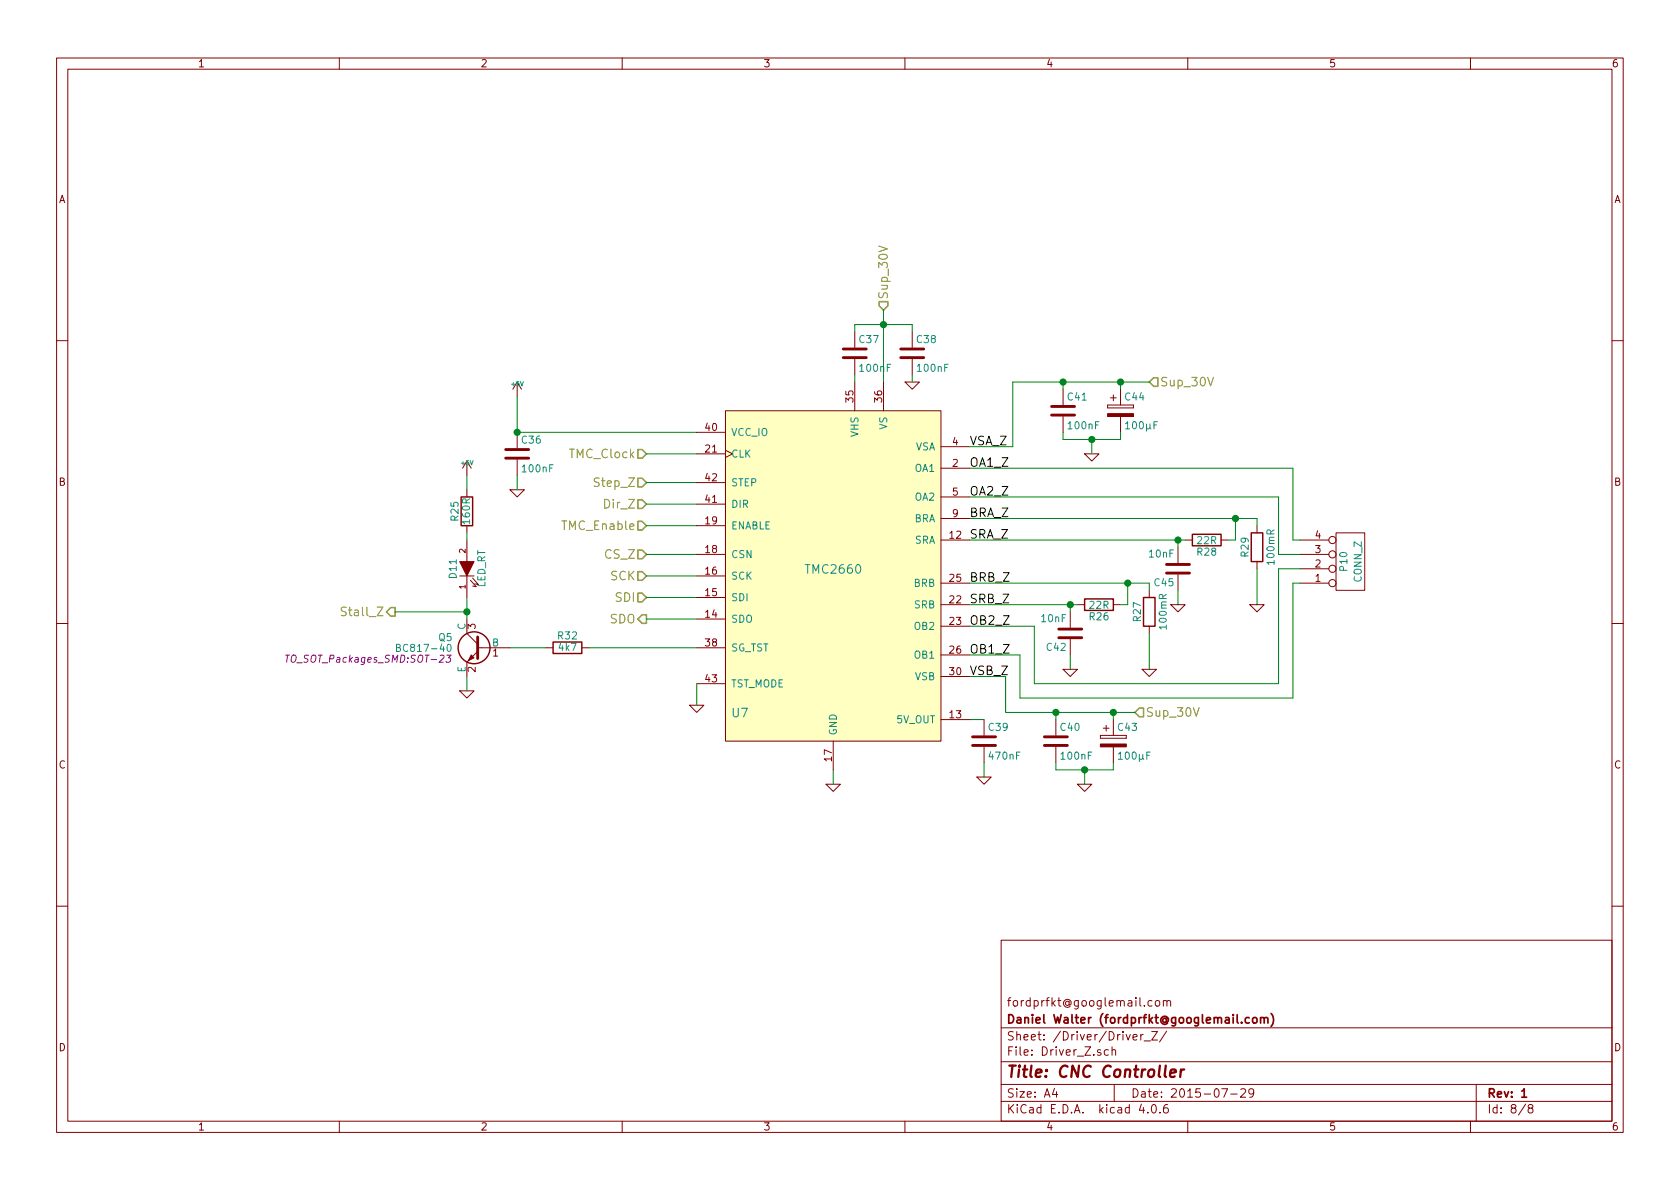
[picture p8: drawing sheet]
EESchema Schematic File Version 2
LIBS:StepperController-rescue
LIBS:74xgxx
LIBS:74xx
LIBS:ac-dc
LIBS:actel
LIBS:adc-dac
LIBS:Altera
LIBS:analog_devices
LIBS:analog_switches
LIBS:atmel
LIBS:audio
LIBS:bbd
LIBS:brooktre
LIBS:cmos_ieee
LIBS:cmos4000
LIBS:conn
LIBS:contrib
LIBS:cypress
LIBS:dc-dc
LIBS:device
LIBS:digital-audio
LIBS:diode
LIBS:display
LIBS:dsp
LIBS:elec-unifil
LIBS:ESD_Protection
LIBS:ftdi
LIBS:gennum
LIBS:graphic
LIBS:hc11
LIBS:intel
LIBS:interface
LIBS:ir
LIBS:Lattice
LIBS:linear
LIBS:logo
LIBS:maxim
LIBS:memory
LIBS:microchip
LIBS:microchip_dspic33dsc
LIBS:microchip_pic10mcu
LIBS:microchip_pic12mcu
LIBS:microchip_pic16mcu
LIBS:microchip_pic18mcu
LIBS:microchip_pic32mcu
LIBS:microcontrollers
LIBS:motor_drivers
LIBS:motorola
LIBS:msp430
LIBS:nordicsemi
LIBS:nxp_armmcu
LIBS:onsemi
LIBS:opto
LIBS:Oscillators
LIBS:philips
LIBS:power
LIBS:Power_Management
LIBS:powerint
LIBS:pspice
LIBS:references
LIBS:regul
LIBS:relays
LIBS:rfcom
LIBS:sensors
LIBS:silabs
LIBS:siliconi
LIBS:stm8
LIBS:stm32
LIBS:supertex
LIBS:switches
LIBS:texas
LIBS:transf
LIBS:transistors
LIBS:ttl_ieee
LIBS:valves
LIBS:video
LIBS:Worldsemi
LIBS:Xicor
LIBS:xilinx
LIBS:Zilog
LIBS:StepperController-cache
EELAYER 25 0
EELAYER END
$Descr A4 11693 8268
encoding utf-8
Sheet 8 8
Title "CNC Controller"
Date "2015-07-29"
Rev "1"
Comp "Daniel Walter (fordprfkt@googlemail.com)"
Comment1 "fordprfkt@googlemail.com"
Comment2 ""
Comment3 ""
Comment4 ""
$EndDescr
Text HLabel 6150 2150 1    60   Input ~ 0
Sup_30V
Text HLabel 4500 4000 0    60   Input ~ 0
SCK
Text HLabel 4500 4150 0    60   Input ~ 0
SDI
Text HLabel 4500 4300 0    60   Output ~ 0
SDO
$Comp
L GND-RESCUE-StepperController #PWR0127
U 1 1
P 5800 5450
F 0 "#PWR0127" H 5800 5450 30  0001 C CNN
F 1 "GND" H 5800 5380 30  0001 C CNN
F 2 "" H 5800 5450 60  0000 C CNN
F 3 "" H 5800 5450 60  0000 C CNN
	1    5800 5450
	1    0    0    -1  
$EndComp
$Comp
L C C36
U 1 1
P 3600 3150
F 0 "C36" H 3625 3250 50  0000 L CNN
F 1 "100nF" H 3625 3050 50  0000 L CNN
F 2 "Capacitors_SMD:C_0805_HandSoldering" H 3638 3000 30  0001 C CNN
F 3 "" H 3600 3150 60  0000 C CNN
	1    3600 3150
	1    0    0    -1  
$EndComp
$Comp
L +5V #PWR0128
U 1 1
P 3600 2750
F 0 "#PWR0128" H 3600 2840 20  0001 C CNN
F 1 "+5V" H 3600 2840 30  0000 C CNN
F 2 "" H 3600 2750 60  0000 C CNN
F 3 "" H 3600 2750 60  0000 C CNN
	1    3600 2750
	1    0    0    -1  
$EndComp
$Comp
L GND-RESCUE-StepperController #PWR0129
U 1 1
P 3600 3400
F 0 "#PWR0129" H 3600 3400 30  0001 C CNN
F 1 "GND" H 3600 3330 30  0001 C CNN
F 2 "" H 3600 3400 60  0000 C CNN
F 3 "" H 3600 3400 60  0000 C CNN
	1    3600 3400
	1    0    0    -1  
$EndComp
$Comp
L C C39
U 1 1
P 6850 5150
F 0 "C39" H 6875 5250 50  0000 L CNN
F 1 "470nF" H 6875 5050 50  0000 L CNN
F 2 "Capacitors_SMD:C_0805_HandSoldering" H 6888 5000 30  0001 C CNN
F 3 "" H 6850 5150 60  0000 C CNN
	1    6850 5150
	1    0    0    -1  
$EndComp
$Comp
L C C37
U 1 1
P 5950 2450
F 0 "C37" H 5975 2550 50  0000 L CNN
F 1 "100nF" H 5975 2350 50  0000 L CNN
F 2 "Capacitors_SMD:C_0805_HandSoldering" H 5988 2300 30  0001 C CNN
F 3 "" H 5950 2450 60  0000 C CNN
	1    5950 2450
	1    0    0    -1  
$EndComp
$Comp
L C C38
U 1 1
P 6350 2450
F 0 "C38" H 6375 2550 50  0000 L CNN
F 1 "100nF" H 6375 2350 50  0000 L CNN
F 2 "Capacitors_SMD:C_0805_HandSoldering" H 6388 2300 30  0001 C CNN
F 3 "" H 6350 2450 60  0000 C CNN
	1    6350 2450
	1    0    0    -1  
$EndComp
Wire Wire Line
	6150 2150 6150 2650
$Comp
L GND-RESCUE-StepperController #PWR0130
U 1 1
P 6350 2650
F 0 "#PWR0130" H 6350 2650 30  0001 C CNN
F 1 "GND" H 6350 2580 30  0001 C CNN
F 2 "" H 6350 2650 60  0000 C CNN
F 3 "" H 6350 2650 60  0000 C CNN
	1    6350 2650
	1    0    0    -1  
$EndComp
Wire Wire Line
	6350 2650 6350 2600
$Comp
L GND-RESCUE-StepperController #PWR0131
U 1 1
P 6850 5400
F 0 "#PWR0131" H 6850 5400 30  0001 C CNN
F 1 "GND" H 6850 5330 30  0001 C CNN
F 2 "" H 6850 5400 60  0000 C CNN
F 3 "" H 6850 5400 60  0000 C CNN
	1    6850 5400
	1    0    0    -1  
$EndComp
$Comp
L R R28
U 1 1
P 8400 3750
F 0 "R28" V 8480 3750 50  0000 C CNN
F 1 "22R" V 8400 3750 50  0000 C CNN
F 2 "Resistors_SMD:R_0805_HandSoldering" V 8330 3750 30  0001 C CNN
F 3 "" H 8400 3750 30  0000 C CNN
	1    8400 3750
	0    1    1    0   
$EndComp
$Comp
L R R29
U 1 1
P 8750 3800
F 0 "R29" V 8830 3800 50  0000 C CNN
F 1 "100mR" V 8650 3800 50  0000 C CNN
F 2 "Resistors_SMD:R_2512_HandSoldering" V 8680 3800 30  0001 C CNN
F 3 "" H 8750 3800 30  0000 C CNN
	1    8750 3800
	-1   0    0    1   
$EndComp
$Comp
L R R26
U 1 1
P 7650 4200
F 0 "R26" V 7730 4200 50  0000 C CNN
F 1 "22R" V 7650 4200 50  0000 C CNN
F 2 "Resistors_SMD:R_0805_HandSoldering" V 7580 4200 30  0001 C CNN
F 3 "" H 7650 4200 30  0000 C CNN
	1    7650 4200
	0    1    1    0   
$EndComp
$Comp
L R R27
U 1 1
P 8000 4250
F 0 "R27" V 8080 4250 50  0000 C CNN
F 1 "100mR" V 7900 4250 50  0000 C CNN
F 2 "Resistors_SMD:R_2512_HandSoldering" V 7930 4250 30  0001 C CNN
F 3 "" H 8000 4250 30  0000 C CNN
	1    8000 4250
	-1   0    0    1   
$EndComp
$Comp
L GND-RESCUE-StepperController #PWR0132
U 1 1
P 8000 4650
F 0 "#PWR0132" H 8000 4650 30  0001 C CNN
F 1 "GND" H 8000 4580 30  0001 C CNN
F 2 "" H 8000 4650 60  0000 C CNN
F 3 "" H 8000 4650 60  0000 C CNN
	1    8000 4650
	1    0    0    -1  
$EndComp
$Comp
L GND-RESCUE-StepperController #PWR0133
U 1 1
P 8750 4200
F 0 "#PWR0133" H 8750 4200 30  0001 C CNN
F 1 "GND" H 8750 4130 30  0001 C CNN
F 2 "" H 8750 4200 60  0000 C CNN
F 3 "" H 8750 4200 60  0000 C CNN
	1    8750 4200
	1    0    0    -1  
$EndComp
$Comp
L C C40
U 1 1
P 7350 5150
F 0 "C40" H 7375 5250 50  0000 L CNN
F 1 "100nF" H 7375 5050 50  0000 L CNN
F 2 "Capacitors_SMD:C_0805_HandSoldering" H 7388 5000 30  0001 C CNN
F 3 "" H 7350 5150 60  0000 C CNN
	1    7350 5150
	1    0    0    -1  
$EndComp
$Comp
L C C41
U 1 1
P 7400 2850
F 0 "C41" H 7425 2950 50  0000 L CNN
F 1 "100nF" H 7425 2750 50  0000 L CNN
F 2 "Capacitors_SMD:C_0805_HandSoldering" H 7438 2700 30  0001 C CNN
F 3 "" H 7400 2850 60  0000 C CNN
	1    7400 2850
	1    0    0    -1  
$EndComp
$Comp
L CP C44
U 1 1
P 7800 2850
F 0 "C44" H 7825 2950 50  0000 L CNN
F 1 "100µF" H 7825 2750 50  0000 L CNN
F 2 "Capacitors_SMD:c_elec_8x10.5" H 7838 2700 30  0001 C CNN
F 3 "" H 7800 2850 60  0000 C CNN
	1    7800 2850
	1    0    0    -1  
$EndComp
$Comp
L CP C43
U 1 1
P 7750 5150
F 0 "C43" H 7775 5250 50  0000 L CNN
F 1 "100µF" H 7775 5050 50  0000 L CNN
F 2 "Capacitors_SMD:c_elec_8x10.5" H 7788 5000 30  0001 C CNN
F 3 "" H 7750 5150 60  0000 C CNN
	1    7750 5150
	1    0    0    -1  
$EndComp
Wire Wire Line
	6750 5000 6850 5000
Wire Wire Line
	6850 5400 6850 5300
Wire Wire Line
	5800 5350 5800 5450
$Comp
L GND-RESCUE-StepperController #PWR0134
U 1 1
P 4850 4900
F 0 "#PWR0134" H 4850 4900 30  0001 C CNN
F 1 "GND" H 4850 4830 30  0001 C CNN
F 2 "" H 4850 4900 60  0000 C CNN
F 3 "" H 4850 4900 60  0000 C CNN
	1    4850 4900
	1    0    0    -1  
$EndComp
Wire Wire Line
	4850 4750 4850 4900
$Comp
L GND-RESCUE-StepperController #PWR0135
U 1 1
P 7550 5450
F 0 "#PWR0135" H 7550 5450 30  0001 C CNN
F 1 "GND" H 7550 5380 30  0001 C CNN
F 2 "" H 7550 5450 60  0000 C CNN
F 3 "" H 7550 5450 60  0000 C CNN
	1    7550 5450
	1    0    0    -1  
$EndComp
$Comp
L GND-RESCUE-StepperController #PWR0136
U 1 1
P 7600 3150
F 0 "#PWR0136" H 7600 3150 30  0001 C CNN
F 1 "GND" H 7600 3080 30  0001 C CNN
F 2 "" H 7600 3150 60  0000 C CNN
F 3 "" H 7600 3150 60  0000 C CNN
	1    7600 3150
	1    0    0    -1  
$EndComp
Wire Wire Line
	4500 4000 4850 4000
Wire Wire Line
	4850 4150 4500 4150
Wire Wire Line
	4500 4300 4850 4300
Text HLabel 8000 2650 2    60   Input ~ 0
Sup_30V
Text HLabel 7900 4950 2    60   Input ~ 0
Sup_30V
$Comp
L C C42
U 1 1
P 7450 4400
F 0 "C42" H 7475 4500 50  0000 L CNN
F 1 "10nF" H 7475 4300 50  0000 L CNN
F 2 "Capacitors_SMD:C_0805_HandSoldering" H 7488 4250 30  0001 C CNN
F 3 "" H 7450 4400 60  0000 C CNN
	1    7450 4400
	-1   0    0    1   
$EndComp
$Comp
L C C45
U 1 1
P 8200 3950
F 0 "C45" H 8225 4050 50  0000 L CNN
F 1 "10nF" H 8225 3850 50  0000 L CNN
F 2 "Capacitors_SMD:C_0805_HandSoldering" H 8238 3800 30  0001 C CNN
F 3 "" H 8200 3950 60  0000 C CNN
	1    8200 3950
	-1   0    0    1   
$EndComp
$Comp
L LED D11
U 1 1
P 3250 3950
F 0 "D11" H 3250 4050 50  0000 C CNN
F 1 "LED_RT" H 3250 3850 50  0000 C CNN
F 2 "LEDs:LED_0805" H 3250 3950 60  0001 C CNN
F 3 "" H 3250 3950 60  0000 C CNN
	1    3250 3950
	0    -1   -1   0   
$EndComp
$Comp
L R R25
U 1 1
P 3250 3550
F 0 "R25" V 3330 3550 50  0000 C CNN
F 1 "160R" V 3250 3550 50  0000 C CNN
F 2 "Resistors_SMD:R_0805_HandSoldering" V 3180 3550 30  0001 C CNN
F 3 "" H 3250 3550 30  0000 C CNN
	1    3250 3550
	-1   0    0    1   
$EndComp
$Comp
L GND-RESCUE-StepperController #PWR0137
U 1 1
P 3250 4800
F 0 "#PWR0137" H 3250 4800 30  0001 C CNN
F 1 "GND" H 3250 4730 30  0001 C CNN
F 2 "" H 3250 4800 60  0000 C CNN
F 3 "" H 3250 4800 60  0000 C CNN
	1    3250 4800
	1    0    0    -1  
$EndComp
Text HLabel 4500 3850 0    60   Input ~ 0
CS_Z
Text HLabel 4500 3650 0    60   Input ~ 0
TMC_Enable
Text HLabel 4500 3350 0    60   Input ~ 0
Step_Z
Text HLabel 4500 3500 0    60   Input ~ 0
Dir_Z
Wire Wire Line
	4500 3850 4850 3850
Wire Wire Line
	4850 3650 4500 3650
Wire Wire Line
	4850 3500 4500 3500
Wire Wire Line
	4850 3350 4500 3350
Text HLabel 2750 4250 0    60   Output ~ 0
Stall_Z
Text HLabel 4500 3150 0    60   Input ~ 0
TMC_Clock
Wire Wire Line
	4850 3150 4500 3150
$Comp
L CONN_4 P10
U 1 1
P 9400 3900
F 0 "P10" V 9350 3900 50  0000 C CNN
F 1 "CONN_Z" V 9450 3900 50  0000 C CNN
F 2 "w_conn_screw:mors_4p" H 9400 3900 60  0001 C CNN
F 3 "" H 9400 3900 60  0000 C CNN
	1    9400 3900
	1    0    0    1   
$EndComp
Wire Wire Line
	9000 3250 9000 3750
Wire Wire Line
	9000 3750 9050 3750
Wire Wire Line
	8900 3450 8900 3850
Wire Wire Line
	8900 3850 9050 3850
Wire Wire Line
	9000 4050 9000 4850
Wire Wire Line
	9000 4050 9050 4050
Wire Wire Line
	8900 3950 8900 4750
Wire Wire Line
	8900 3950 9050 3950
Wire Wire Line
	6750 3600 8750 3600
Wire Wire Line
	6750 3750 8250 3750
Wire Wire Line
	7050 2650 8000 2650
Wire Wire Line
	7400 2650 7400 2700
Wire Wire Line
	7800 2700 7800 2650
Connection ~ 7800 2650
Wire Wire Line
	7600 3050 7600 3150
Connection ~ 7600 3050
Wire Wire Line
	7050 2650 7050 3100
Connection ~ 7400 2650
Wire Wire Line
	7000 4950 7900 4950
Wire Wire Line
	7750 4950 7750 5000
Wire Wire Line
	7350 4950 7350 5000
Connection ~ 7750 4950
Connection ~ 7350 4950
Wire Wire Line
	7550 5450 7550 5350
Connection ~ 7550 5350
Wire Wire Line
	7000 4950 7000 4700
Wire Wire Line
	7000 4700 6750 4700
Wire Wire Line
	7100 4550 7100 4850
Wire Wire Line
	7100 4850 9000 4850
Wire Wire Line
	7200 4350 7200 4750
Wire Wire Line
	7200 4750 8900 4750
Wire Wire Line
	6750 3250 9000 3250
Wire Wire Line
	6750 3450 8900 3450
Wire Wire Line
	6750 4350 7200 4350
Wire Wire Line
	3600 3000 4850 3000
Wire Wire Line
	3600 2750 3600 3000
Wire Wire Line
	3600 3400 3600 3300
Connection ~ 3600 3000
$Comp
L TMC2660 U7
U 1 1
P 5800 3950
AR Path="/5555EDDB" Ref="U7"  Part="1" 
AR Path="/553D74DE/554E7CCD/5555EDDB" Ref="U7"  Part="1" 
F 0 "U7" H 5150 2950 60  0000 C CNN
F 1 "TMC2660" H 5800 3950 60  0000 C CNN
F 2 "Housings_QFP:TQFP-44_10x10mm_Pitch0.8mm" H 5800 3950 60  0001 C CNN
F 3 "" H 5800 3950 60  0000 C CNN
	1    5800 3950
	1    0    0    -1  
$EndComp
Wire Wire Line
	7100 4550 6750 4550
Wire Wire Line
	7050 3100 6750 3100
Text Label 6750 3250 0    60   ~ 0
OA1_Z
Text Label 6750 3450 0    60   ~ 0
OA2_Z
Text Label 6750 4350 0    60   ~ 0
OB2_Z
Text Label 6750 4550 0    60   ~ 0
OB1_Z
Text Label 6750 3600 0    60   ~ 0
BRA_Z
Text Label 6750 3750 0    60   ~ 0
SRA_Z
Text Label 6750 4200 0    60   ~ 0
SRB_Z
Text Label 6750 4050 0    60   ~ 0
BRB_Z
$Comp
L BC817-40 Q5
U 1 1
P 3350 4500
F 0 "Q5" H 3550 4575 50  0000 L CNN
F 1 "BC817-40" H 3550 4500 50  0000 L CNN
F 2 "TO_SOT_Packages_SMD:SOT-23" H 3550 4425 50  0000 L CIN
F 3 "" H 3350 4500 50  0000 L CNN
	1    3350 4500
	-1   0    0    -1  
$EndComp
$Comp
L +5V #PWR0138
U 1 1
P 3250 3300
F 0 "#PWR0138" H 3250 3390 20  0001 C CNN
F 1 "+5V" H 3250 3390 30  0000 C CNN
F 2 "" H 3250 3300 60  0000 C CNN
F 3 "" H 3250 3300 60  0000 C CNN
	1    3250 3300
	1    0    0    -1  
$EndComp
$Comp
L R R32
U 1 1
P 3950 4500
F 0 "R32" V 4030 4500 50  0000 C CNN
F 1 "4k7" V 3950 4500 50  0000 C CNN
F 2 "Resistors_SMD:R_0805_HandSoldering" V 3880 4500 30  0001 C CNN
F 3 "" H 3950 4500 30  0000 C CNN
	1    3950 4500
	0    -1   -1   0   
$EndComp
Wire Wire Line
	4850 4500 4100 4500
Wire Wire Line
	3800 4500 3550 4500
Wire Wire Line
	3250 3300 3250 3400
Wire Wire Line
	3250 3700 3250 3750
Wire Wire Line
	3250 4150 3250 4300
Wire Wire Line
	3250 4700 3250 4800
Wire Wire Line
	2750 4250 3250 4250
Connection ~ 3250 4250
Wire Wire Line
	5950 2600 5950 2650
Wire Wire Line
	5950 2300 5950 2250
Wire Wire Line
	5950 2250 6350 2250
Connection ~ 6150 2250
Wire Wire Line
	6350 2250 6350 2300
Wire Wire Line
	7400 3000 7400 3050
Wire Wire Line
	7400 3050 7800 3050
Wire Wire Line
	7800 3050 7800 3000
Wire Wire Line
	7350 5300 7350 5350
Wire Wire Line
	7350 5350 7750 5350
Wire Wire Line
	7750 5350 7750 5300
Wire Wire Line
	8750 3600 8750 3650
Wire Wire Line
	8550 3750 8600 3750
Wire Wire Line
	8600 3750 8600 3600
Connection ~ 8600 3600
Wire Wire Line
	8200 3800 8200 3750
Connection ~ 8200 3750
$Comp
L GND-RESCUE-StepperController #PWR0139
U 1 1
P 8200 4200
F 0 "#PWR0139" H 8200 4200 30  0001 C CNN
F 1 "GND" H 8200 4130 30  0001 C CNN
F 2 "" H 8200 4200 60  0000 C CNN
F 3 "" H 8200 4200 60  0000 C CNN
	1    8200 4200
	1    0    0    -1  
$EndComp
Wire Wire Line
	8200 4200 8200 4100
Wire Wire Line
	8750 4200 8750 3950
Wire Wire Line
	6750 4050 8000 4050
Wire Wire Line
	8000 4050 8000 4100
Wire Wire Line
	8000 4650 8000 4400
Wire Wire Line
	7800 4200 7850 4200
Wire Wire Line
	7850 4200 7850 4050
Connection ~ 7850 4050
Wire Wire Line
	6750 4200 7500 4200
Wire Wire Line
	7450 4250 7450 4200
Connection ~ 7450 4200
$Comp
L GND-RESCUE-StepperController #PWR0140
U 1 1
P 7450 4650
F 0 "#PWR0140" H 7450 4650 30  0001 C CNN
F 1 "GND" H 7450 4580 30  0001 C CNN
F 2 "" H 7450 4650 60  0000 C CNN
F 3 "" H 7450 4650 60  0000 C CNN
	1    7450 4650
	1    0    0    -1  
$EndComp
Wire Wire Line
	7450 4650 7450 4550
Text Label 6750 3100 0    60   ~ 0
VSA_Z
Text Label 6750 4700 0    60   ~ 0
VSB_Z
$EndSCHEMATC
